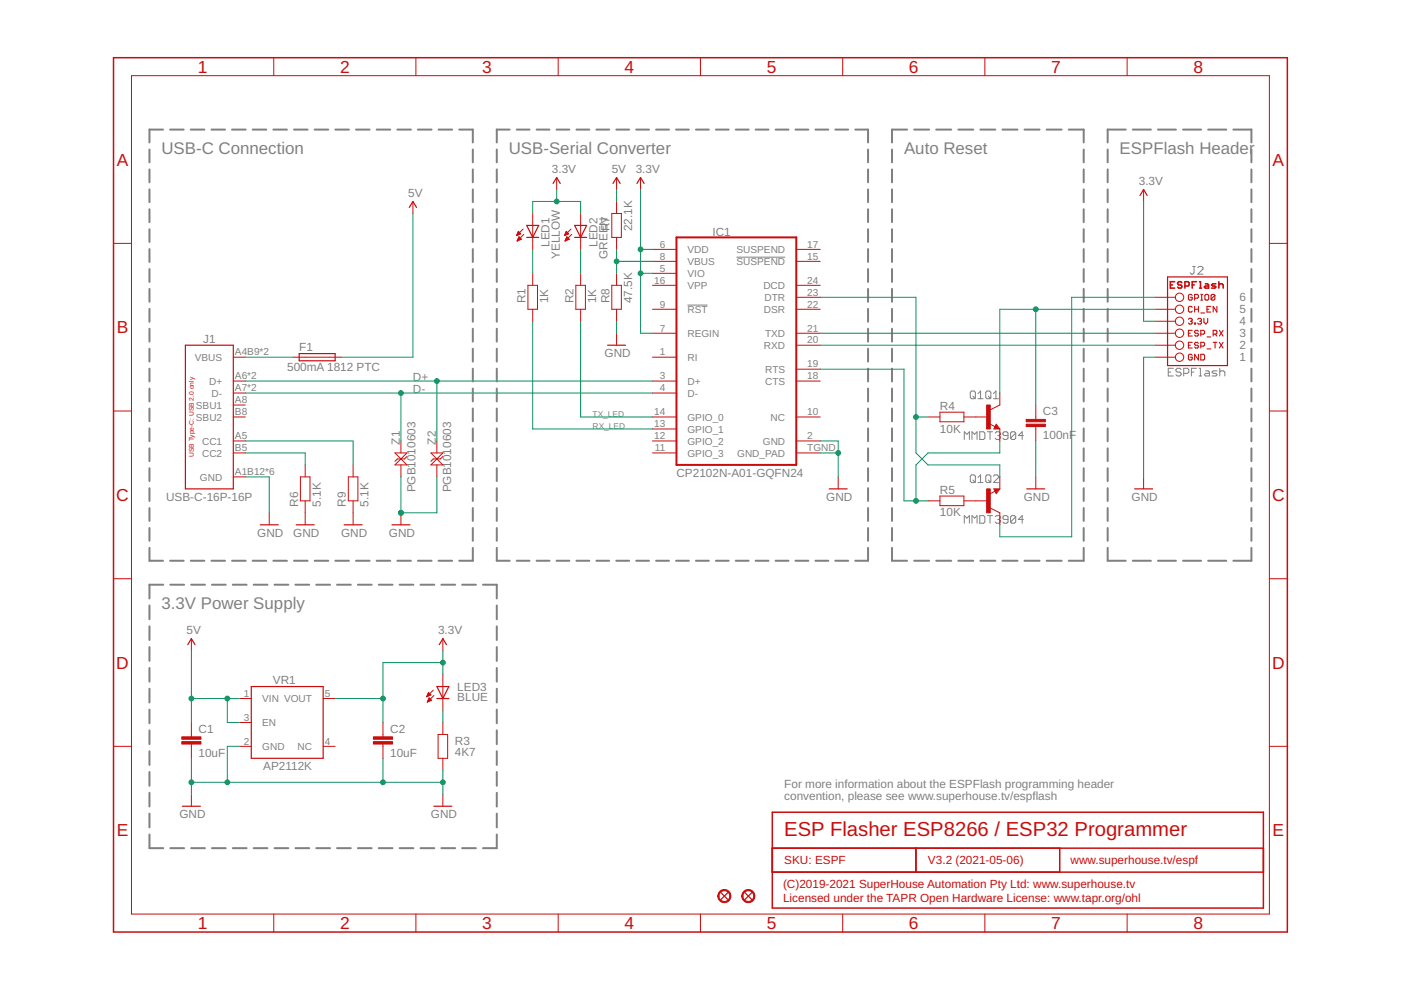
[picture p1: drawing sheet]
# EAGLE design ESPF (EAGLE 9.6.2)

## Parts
C1  10uF  CAP0603  [C0603]
C2  10uF  CAP0603  [C0603]
C3  100nF  CAP0603  [C0603]
F1  500mA 1812 PTC  PTC050  [1812]
FID1  FIDUCIAL1X2.5  [FIDUCIAL-1X2.5]
FID2  FIDUCIAL1X2.5  [FIDUCIAL-1X2.5]
IC1  CP2102N-A01-GQFN24  CP2104  [QFN-24]
J1  USB-C-16P-16P  [USB-C-16P]
J2  ESPFLASH-1X6-2.54-PINS-RA  [1X6-2.54-PINS-RA]
LED1  YELLOW  LED0603  [LED-0603]
LED2  GREEN  LED0603  [LED-0603]
LED3  BLUE  LED0603  [LED-0603]
Q1  MMDT3904  TRANS_NPN_DUAL-MMDT3904  [SOT-363]
R1  1K  RESISTOR0603  [R0603]
R2  1K  RESISTOR0603  [R0603]
R3  4K7  RESISTOR0603  [R0603]
R4  10K  RESISTOR0603  [R0603]
R5  10K  RESISTOR0603  [R0603]
R6  5.1K  RESISTOR0603  [R0603]
R7  22.1K  RESISTOR0603  [R0603]
R8  47.5K  RESISTOR0603  [R0603]
R9  5.1K  RESISTOR0603  [R0603]
VR1  AP2112K-3.3  AP2112KSOT25  [SOT23-5]
Z1  PGB1010603  TVS0603  [TVS0603]
Z2  PGB1010603  TVS0603  [TVS0603]

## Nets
3.3V: C2.1 IC1.5(VIO) IC1.6(VDD) IC1.7(REGIN) J2.4(3.3V) LED1.A LED2.A LED3.A VR1.5(VOUT)
5V: C1.1 F1.2 R7.2 VR1.1(VIN) VR1.3(EN)
D+: IC1.3(D+) J1.A6(D+) J1.B6(D+) Z2.2
D-: IC1.4(D-) J1.A7(D-) J1.B7(D-) Z1.2
DTR: IC1.23(DTR) Q1.1(Q2:E) R4.1
EN: C3.1 J2.5(CH_EN) Q1.3(Q1:C)
GND: C1.2 C2.2 C3.2 IC1.2(GND) IC1.TGND(GND_PAD) J1.A1B12(GND) J1.A12B1(GND) J1.FIX1(GND) J1.FIX2(GND) J1.FIX3(GND) J1.FIX4(GND) J2.1(GND) R3.1 R6.1 R8.1 R9.1 VR1.2(GND) Z1.1 Z2.1
GPIO0: J2.6(GPIO0) Q1.6(Q2:C)
N$3: LED1.C R1.2
N$4: LED2.C R2.2
N$5: LED3.C R3.2
N$6: IC1.8(VBUS) R7.1 R8.2
N$7: Q1.5(Q1:B) R4.2
N$8: Q1.2(Q2:B) R5.2
N$9: J1.B5(CC2) R6.2
N$10: J1.A5(CC1) R9.2
RTS: IC1.19(RTS) Q1.4(Q1:E) R5.1
RX_LED: IC1.13(GPIO_1) R1.1
RXI: IC1.20(RXD) J2.2(ESP_TX)
TX_LED: IC1.14(GPIO_0) R2.1
TXO: IC1.21(TXD) J2.3(ESP_RX)
VIN: F1.1 J1.A4B9(VBUS) J1.A9B4(VBUS)
Unconnected: IC1.1(RI) IC1.9(!RST) IC1.10(NC) IC1.11(GPIO_3) IC1.12(GPIO_2) IC1.15(!SUSPEND) IC1.16(VPP) IC1.17(SUSPEND) IC1.18(CTS) IC1.22(DSR) IC1.24(DCD) J1.A8(SBU1) J1.B8(SBU2) VR1.4(NC)

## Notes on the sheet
- USB-C Connection | USB-Serial Converter | Auto Reset | ESPFlash Header
- 6
- 5
- 4
- 3
- 2
- 1
- 3.3V Power Supply
- For more information about the ESPFlash programming header
  convention, please see www.superhouse.tv/espflash
- ESP Flasher ESP8266 / ESP32 Programmer
- SKU: ESPF | V3.2 (2021-05-06) | www.superhouse.tv/espf
- (C)2019-2021 SuperHouse Automation Pty Ltd: www.superhouse.tv
- Licensed under the TAPR Open Hardware License: www.tapr.org/ohl
